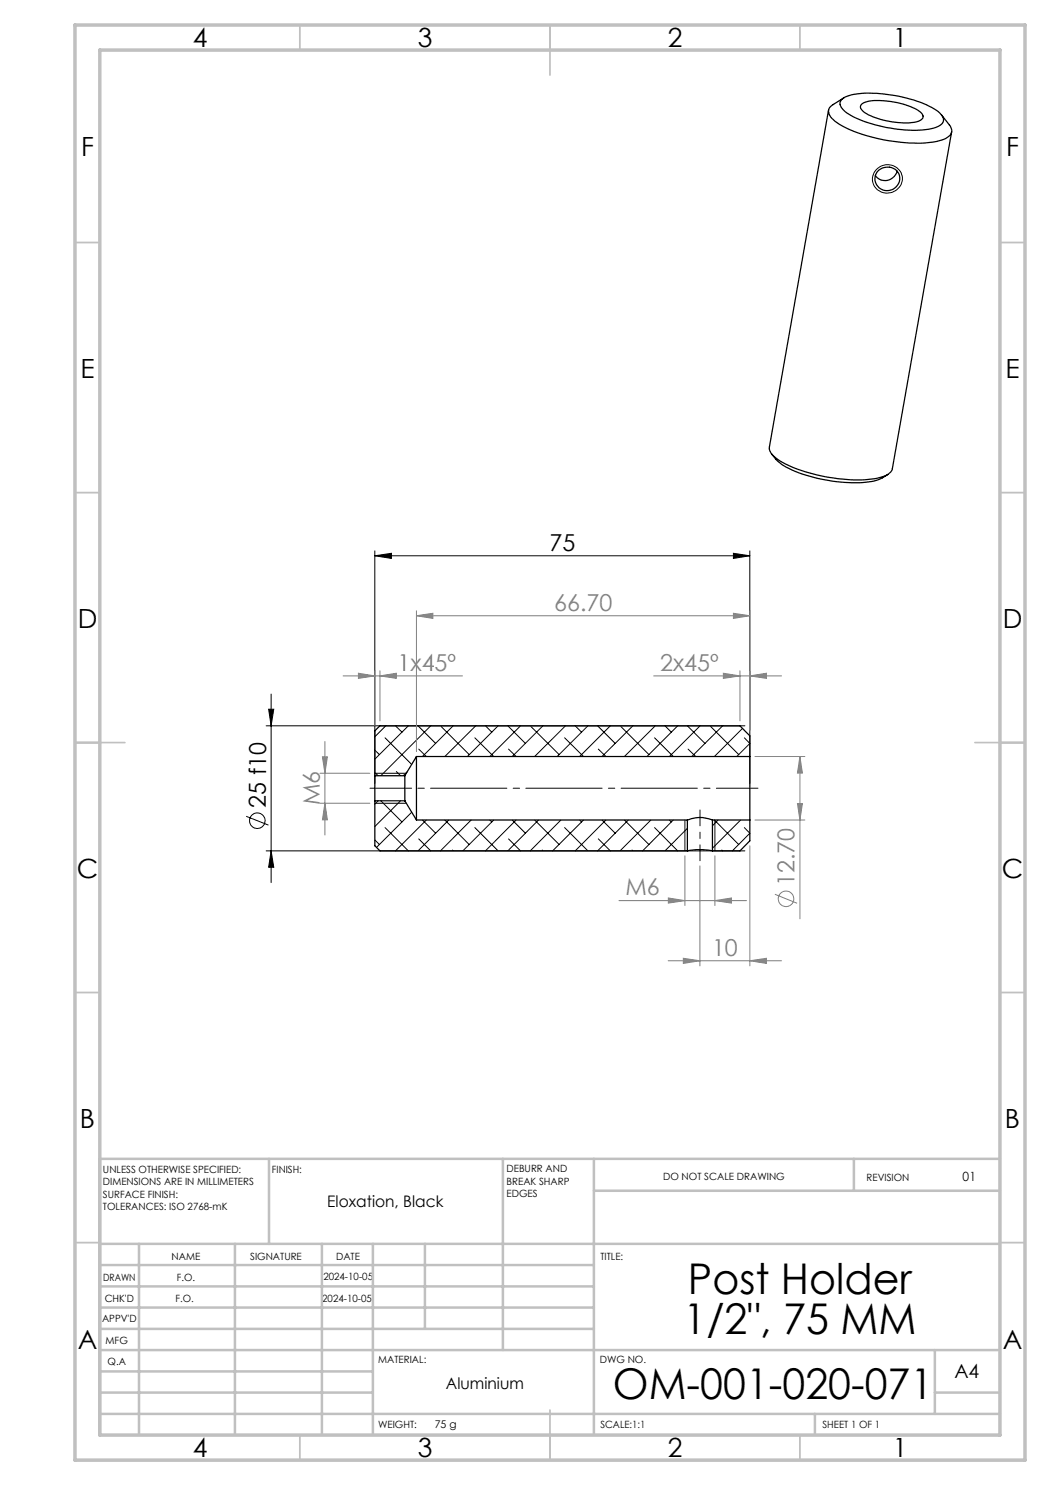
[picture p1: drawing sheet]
<svg xmlns="http://www.w3.org/2000/svg" width="210mm" height="297mm" viewBox="0 0 210 297" stroke-linecap="round" stroke-linejoin="round" font-family="sans-serif">
<g fill="none" stroke="#000" stroke-width=".2">
<path d="M175.1 34.1a2.92 2.92 0 0 1 4-.7 2.92 2.92 0 0 1 .9 3.9 2.93 2.93 0 0 1-3.9 1 2.93 2.93 0 0 1-1.3-3.8zM75 111.2l3.3-.5v1zM75 110.2v46.5M75 111.2h75M146.7 110.7l3.3 .5-3.3 .5zM150 110.2v46.5M54.2 138.8v37.7M53.2 145.2h95.8M53.7 141.8h1.1l-.6 3.4zM75 154.7h6.3M75 154.5l.6 .6M75 150l.9 .9"/>
<path d="M77 147.6l5.3 5.3M77.2 145.2l-2.2 2.2M79.1 145.2l1.3 1.2M79.3 154.3l.8 .8M81.5 154.3l-.9 .8M81.7 145.2l-6.7 6.6M83.6 145.2l3.5 3.5M83.7 149.8l1.6 1.5M86.1 145.2l-9.9 9.9M88.2 145.3l5.6 5.6M90.6 145.2l-6.1 6.1M95 147.6l3.7 3.7"/>
<path d="M95.1 145.2l-6.1 6.1M97.1 145.2l1.3 1.2M99.6 145.2l-6.1 6.1M101.6 145.2l3.5 3.5M101.7 149.8l1.5 1.5M104.1 145.2l-6.1 6.1M106.2 145.3l5.6 5.6M108.6 145.2l-6.2 6.1M112.9 147.6l3.8 3.7M113.1 145.2l-6.2 6.1M115 145.2l1.3 1.2M117.6 145.2l-6.2 6.1"/>
<path d="M119.5 145.2l3.5 3.5M119.7 149.8l1.5 1.5M122.1 145.2l-6.2 6.1M124.2 145.3l5.6 5.6M126.6 145.2l-6.2 6.1M130.9 147.6l3.8 3.7M131.1 145.2l-6.2 6.1M133 145.2l1.3 1.2M135.5 145.2l-6.1 6.1M137.5 145.2l3.5 3.5M137.6 149.8l1.5 1.5M140 145.2l-6.1 6.1"/>
<path d="M142.1 145.3l5.6 5.6M144.5 145.2l-6.1 6.1M148.5 145.7l-5.6 5.6M148.9 147.6l1.1 1.1-2.6 2.6M49.2 163.3l4.5 1.7M53.2 170.2h95.8M54.2 170.2l.6 3.3h-1.1zM75 160.7h6.3M75 168l.9 .9M75.6 160.2l-.6 .6M76.2 160.2l4.2 4.2M77 165.5l4.7 4.7"/>
<path d="M80.1 160.2l-5.1 5.1M82.3 162.5l-7 7M83.7 167.8l2.4 2.4M84.5 164l2.6 2.6M85.3 164l-6.2 6.2M89 164l4.8 4.9M89.7 164l-6.1 6.2M90.5 170l.1 .2M94.2 164l-6.1 6.2M95 165.5l4.6 4.7M98 164l.4 .4M98.7 164l-6.1 6.2"/>
<path d="M101.7 167.8l2.4 2.4M102.4 164l2.7 2.6M103.2 164l-6.1 6.2M106.9 164l4.9 4.9M107.7 164l-6.1 6.2M108.4 170l.2 .2M112.2 164l-6.2 6.2M112.9 165.5l4.7 4.7M115.9 164l.4 .4M116.7 164l-6.2 6.2M119.7 167.8l2.4 2.4M120.4 164l2.6 2.6"/>
<path d="M121.2 164l-6.2 6.2M124.9 164l4.9 4.9M125.7 164l-6.2 6.2M126.4 170l.2 .2M130.2 164l-6.2 6.2M130.9 165.5l4.6 4.7M133.9 164l.4 .4M134.7 164l-6.2 6.2M137 164v6.2M137.5 165.7l-4.5 4.5M142.9 164l4.8 4.9M143 164v6.2"/>
<path d="M143.6 164l-1.1 1.2M144.4 170l.1 .2M148.1 164l-5.6 5.6M148.9 165.5l1.1 1.1-3.5 3.6"/>
<circle cx="51.5" cy="164.1" r="1.55"/>
</g>
<g fill="none" stroke="#000" stroke-width=".25">
<path d="M168.3 20a6.8 6.8 0 0 1 4.2-1.3 28 28 0 0 1 14.7 3.3 2.35 2.35 0 0 1 1.4 2.4 4.3 4.3 0 0 1-3.5 1.5 27.5 27.5 0 0 1-15.8-3.4 2.06 2.06 0 0 1-1.2-2.3zM168.8 19.6l-2.2 1.3a1.59 1.59 0 0 0-.2 2.8 18.9 18.9 0 0 0 8.9 4 28.7 28.7 0 0 0 12.6 .4 2.59 2.59 0 0 0 2.5-2.1l-.4-.8-1.7-2.2M165.7 22l-11.8 67.4a2.53 2.53 0 0 0 1.3 2.2 28.5 28.5 0 0 0 13.2 4.2 18.7 18.7 0 0 0 8.9-.8l.9-.6 .3-.7 11.8-67.3M172.3 20.9a6.5 6.5 0 0 1 4.8-.7 13.9 13.9 0 0 1 7.2 2.4 .91 .91 0 0 1 .3 .9 .91 .91 0 0 1-.8 .7 15.6 15.6 0 0 1-9.7-1.1 2.74 2.74 0 0 1-2-1.8zM175.8 34a2.47 2.47 0 0 1 2.8-.3 2.47 2.47 0 0 1 1.3 2.6 2.44 2.44 0 0 1-3.6 1.6 2.44 2.44 0 0 1-.5-3.9zM179.5 34.3a2.46 2.46 0 0 1-2 1.8 2.46 2.46 0 0 1-2.4-1M154.3 90.8a10.8 10.8 0 0 0 6.1 4 30.8 30.8 0 0 0 14.4 1.4l1.3-.5 1.5-.8M75 155.1v5.1M75 155.1h6M81 155.1v5.1M83.3 151.3v12.7M83.3 151.3h66.7"/>
<path d="M83.3 151.3l-2.3 3.8M150 151.3v12.7M150 151.3v-4.1l-2-2h-72l-1 1v8.9M75 160.2v9l1 1h61.5M75 160.2h6M81 160.2l2.3 3.8M83.3 164h54.2M137.5 164a6.5 6.5 0 0 1 5 0M137.5 170.2a12.7 12.7 0 0 1 5 0M137.5 164v6.2M142.5 164h7.5M142.5 164v6.2"/>
<path d="M150 164v4.2l-2 2h-5.5"/>
</g>
<g fill="none" stroke="#808080" stroke-width=".2">
<path d="M68.6 135.2h23.9M71.7 134.7l3.3 .5-3.3 .5zM75 134.2v11M76 135.2l3.3-.5v1zM76 134.2v10M83.3 123.2l3.3-.5v1zM83.3 122.2v28.1M83.3 123.2h66.7M130.7 135.2h25.6M144.7 134.7l3.3 .5-3.3 .5zM146.7 122.7l3.3 .5-3.3 .5zM148 134.2v10"/>
<path d="M150 122.2v24M150 135.2l3.3-.5v1zM64 154.7h10M64.5 151.4h1l-.5 3.3zM65 148.3v18.7M151 151.3h10M160 151.3l.5 3.3h-1zM160 151.3v32.5M64 160.7h10M65 160.7l.5 3.3h-1zM133.7 179.6l3.3 .5-3.3 .5zM137 171.2v9.9"/>
<path d="M140 173.2v20M143 171.2v9.9M150 169.2v24M151 164h10M155 178.9l4.4 1.8M159.5 160.7h1l-.5 3.3zM123.8 180.1h25.5M133.6 192.2h22.7M136.7 191.7l3.3 .5-3.3 .5zM143 180.1l3.3-.5v1zM150 192.2l3.3-.5v1z"/>
<circle cx="157.2" cy="179.8" r="1.56"/>
</g>
<path d="M74 157.6h77.6" fill="none" stroke="#000" stroke-width=".2" stroke-dasharray="15.2 1.3 1.3 1.3" stroke-dashoffset="6.9"/>
<path d="M140 172.1v-10.1" fill="none" stroke="#000" stroke-width=".2" stroke-dasharray="15.2 1.3 1.3 1.3" stroke-dashoffset="12.1"/>
<g fill="none" stroke="#c0c0c0" stroke-width=".35">
<path d="M60 5v5M110 5v10M160 5v5M15 48.5h5M200 48.5h5M15 98.5h5M200 98.5h5M15 148.5h10M195 148.5h10M15 198.5h5M200 198.5h5M15 248.5h5"/>
<path d="M200 248.5h5M60 287v5M110 282v10M160 287v5"/>
</g>
<g fill="none" stroke="#c0c0c0" stroke-width=".5">
<path d="M53.8 231.8v17M100.6 231.8v38.2M118.8 231.8v55.2M118.8 238.2h81.2M170.8 231.8v6.4M200 231.8h-180v55.2M20 248.8h180M20 257.3h98.8M20 253h98.8M27.8 248.8v38.2M47 248.8v38.2M64.4 248.8v38.2"/>
<path d="M74.6 248.8v38.2M85 248.8v17M20 265.8h98.8M20 261.5h98.8M20 278.5h54.6M20 274.3h54.6M20 270h180M187 278.5h13M187 270v12.8M20 282.8h180M163 282.8v4.2"/>
</g>
<path d="M15 5h190v287h-190zM20 10h180v277h-180z" fill="none" stroke="#c0c0c0" stroke-width=".7"/>
<g fill="#000">
<path d="M146.7 110.7l3.3 .5-3.3 .5zM75 111.2l3.3-.5v1z"/>
<path d="M53.7 141.8h1.1l-.6 3.4zM54.2 170.2l.6 3.3h-1.1z"/>
</g>
<g fill="#808080">
<path d="M76 135.2l3.3-.5v1zM71.7 134.7l3.3 .5-3.3 .5zM143 180.1l3.3-.5v1zM133.7 179.6l3.3 .5-3.3 .5zM150 192.2l3.3-.5v1zM136.7 191.7l3.3 .5-3.3 .5zM146.7 122.7l3.3 .5-3.3 .5zM83.3 123.2l3.3-.5v1z"/>
<path d="M64.5 151.4h1l-.5 3.3zM65 160.7l.5 3.3h-1zM160 151.3l.5 3.3h-1zM159.5 160.7h1l-.5 3.3z"/>
<path d="M144.7 134.7l3.3 .5-3.3 .5zM150 135.2l3.3-.5v1z"/>
</g>
<g font-size="8.5">
<text x="137.6" y="258.8">Post Holder</text>
<text x="136.7" y="266.9">1/2&quot;, 75 MM</text>
<text x="122.6" y="279.7">OM-001-020-071</text>
</g>
<g font-size="5.3">
<text x="38.5" y="9.5">4</text>
<text x="83.5" y="9.5">3</text>
<text x="133.6" y="9.5">2</text>
<text x="178.6" y="9.5">1</text>
<text x="16.2" y="31.3">F</text>
<text x="201.2" y="31.3">F</text>
<text x="16.1" y="75.5">E</text>
<text x="201.1" y="75.5">E</text>
<text x="15.5" y="125.5">D</text>
<text x="200.5" y="125.5">D</text>
<text x="15.4" y="175.5">C</text>
<text x="200.4" y="175.5">C</text>
<text x="16" y="225.5">B</text>
<text x="201" y="225.5">B</text>
<text x="15.5" y="269.8">A</text>
<text x="200.5" y="269.8">A</text>
<text x="38.5" y="291.5">4</text>
<text x="83.5" y="291.5">3</text>
<text x="133.6" y="291.5">2</text>
<text x="178.6" y="291.5">1</text>
</g>
<g font-size="4.7">
<text x="109.9" y="110.1">75</text>
<text x="53.2" y="161.6" transform="rotate(-90 53.2 161.6)">25 f10</text>
</g>
<g font-size="4.7" fill="#808080">
<text x="110.8" y="122.1">66.70</text>
<text x="79.5" y="134.1">1x45º</text>
<text x="132" y="134.1">2x45º</text>
<text x="64" y="161.1" transform="rotate(-90 64 161.1)">M6</text>
<text x="125.1" y="179.1">M6</text>
<text x="158.9" y="177.2" transform="rotate(-90 158.9 177.2)">12.70</text>
<text x="142.4" y="191.1">10</text>
</g>
<text font-size="3.9" x="190.9" y="275.5">A4</text>
<g font-size="3.2">
<text x="65.5" y="241.4">Eloxation, Black</text>
<text x="89.2" y="277.9">Aluminium</text>
</g>
<text font-size="2.5" x="192.5" y="236.1">01</text>
<text font-size="2.1" x="86.9" y="285.6">75 g</text>
<g font-size="2">
<text x="20.6" y="234.6">UNLESS OTHERWISE SPECIFIED:</text>
<text x="20.6" y="237.1">DIMENSIONS ARE IN MILLIMETERS</text>
<text x="20.6" y="239.6">SURFACE FINISH:</text>
<text x="54.4" y="234.6">FINISH:</text>
<text x="101.3" y="234.5">DEBURR AND</text>
<text x="101.3" y="237">BREAK SHARP</text>
<text x="101.3" y="239.5">EDGES</text>
<text x="132.6" y="236">DO NOT SCALE DRAWING</text>
<text x="173.3" y="236.2">REVISION</text>
<text x="20.6" y="242.1">TOLERANCES: ISO 2768-mK</text>
<text x="34.3" y="252">NAME</text>
<text x="50" y="251.9">SIGNATURE</text>
<text x="67.2" y="251.9">DATE</text>
<text x="120.1" y="251.9">TITLE:</text>
<text x="20.6" y="256.1">DRAWN</text>
<text x="35.3" y="256.1">F.O.</text>
<text x="64.7" y="255.9">2024-10-05</text>
<text x="20.9" y="260.3">CHK'D</text>
<text x="35.1" y="260.3">F.O.</text>
<text x="64.4" y="260.3">2024-10-05</text>
<text x="20.4" y="264.4">APPV'D</text>
<text x="21.1" y="268.8">MFG</text>
<text x="21.5" y="273">Q.A</text>
<text x="75.6" y="272.5">MATERIAL:</text>
<text x="120" y="272.5">DWG NO.</text>
<text x="75.6" y="285.5">WEIGHT:</text>
<text x="120.1" y="285.6">SCALE:1:1</text>
<text x="164.5" y="285.6">SHEET 1 OF 1</text>
</g>
</svg>
